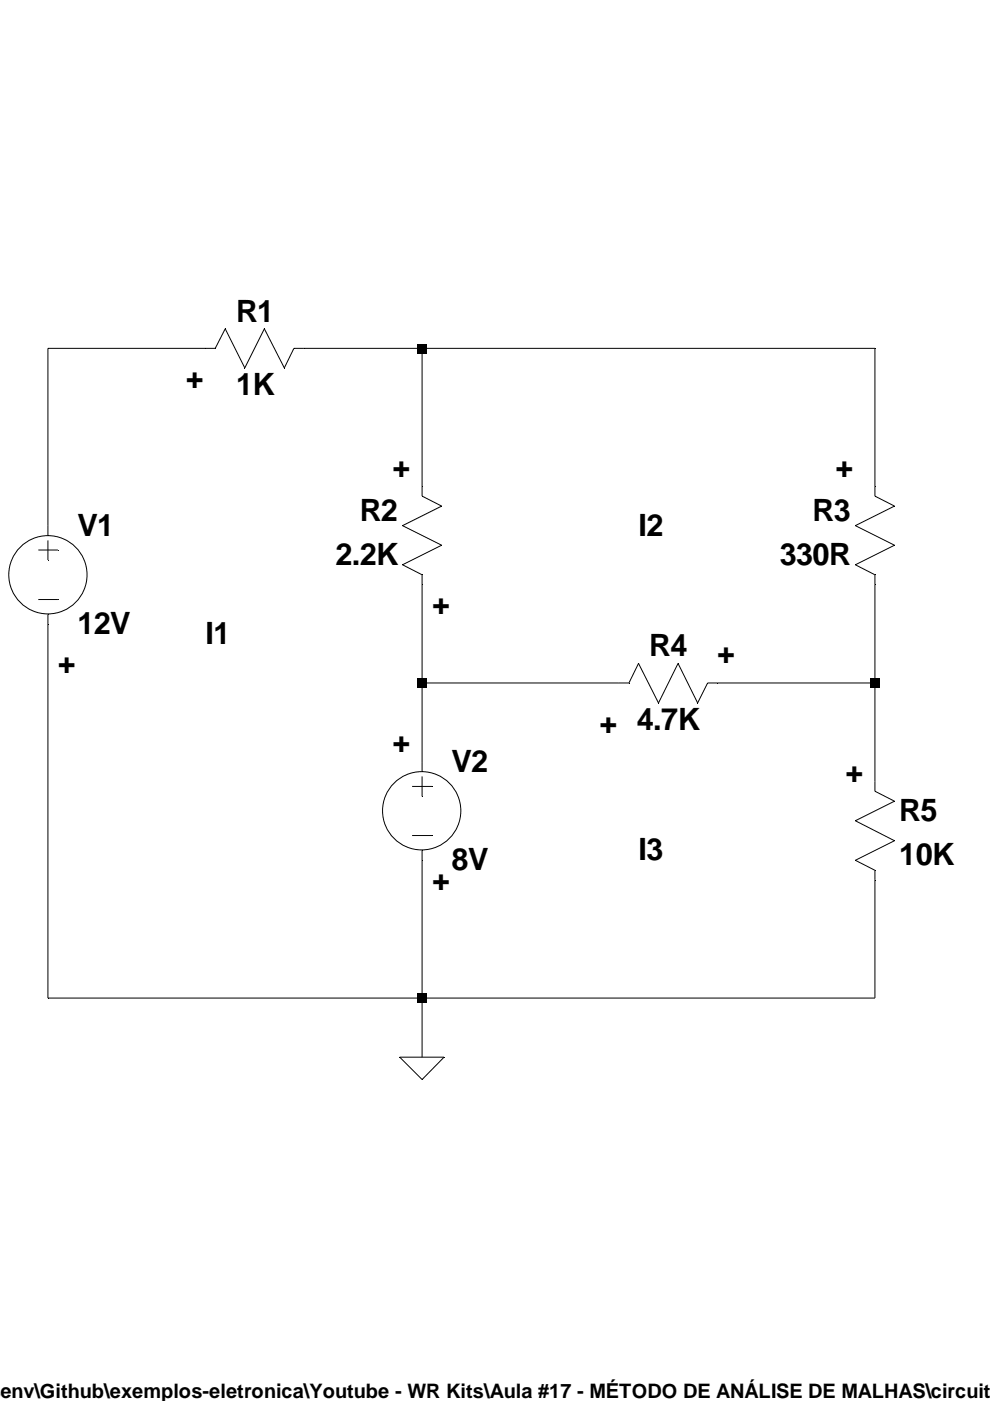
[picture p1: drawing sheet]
Version 4
SHEET 1 880 680
WIRE 64 -192 -64 -192
WIRE 240 -192 144 -192
WIRE 608 -192 240 -192
WIRE 240 -80 240 -192
WIRE 608 -80 608 -192
WIRE -64 -48 -64 -192
WIRE 240 80 240 0
WIRE 400 80 240 80
WIRE 608 80 608 0
WIRE 608 80 480 80
WIRE 240 144 240 80
WIRE 608 160 608 80
WIRE -64 336 -64 32
WIRE 240 336 240 224
WIRE 240 336 -64 336
WIRE 608 336 608 240
WIRE 608 336 240 336
WIRE 240 384 240 336
FLAG 240 384 0
SYMBOL voltage -64 -64 R0
WINDOW 123 0 0 Left 2
WINDOW 39 0 0 Left 2
SYMATTR InstName V1
SYMATTR Value 12V
SYMBOL res 160 -208 R90
WINDOW 0 0 56 VBottom 2
WINDOW 3 32 56 VTop 2
SYMATTR InstName R1
SYMATTR Value 1K
SYMBOL res 256 16 R180
WINDOW 0 36 76 Left 2
WINDOW 3 36 40 Left 2
SYMATTR InstName R2
SYMATTR Value 2.2K
SYMBOL res 624 16 R180
WINDOW 0 36 76 Left 2
WINDOW 3 36 40 Left 2
SYMATTR InstName R3
SYMATTR Value 330R
SYMBOL res 384 96 R270
WINDOW 0 32 56 VTop 2
WINDOW 3 0 56 VBottom 2
SYMATTR InstName R4
SYMATTR Value 4.7K
SYMBOL res 592 144 R0
SYMATTR InstName R5
SYMATTR Value 10K
SYMBOL voltage 240 128 R0
WINDOW 123 0 0 Left 2
WINDOW 39 0 0 Left 2
SYMATTR InstName V2
SYMATTR Value 8V
TEXT 64 40 Left 2 ;I1
TEXT 416 -48 Left 2 ;I2
TEXT 416 216 Left 2 ;I3
TEXT 48 -168 Left 2 ;+
TEXT 216 -96 Left 2 ;+
TEXT 216 128 Left 2 ;+
TEXT -56 64 Left 2 ;+
TEXT 576 -96 Left 2 ;+
TEXT 248 16 Left 2 ;+
TEXT 480 56 Left 2 ;+
TEXT 384 112 Left 2 ;+
TEXT 584 152 Left 2 ;+
TEXT 248 240 Left 2 ;+
